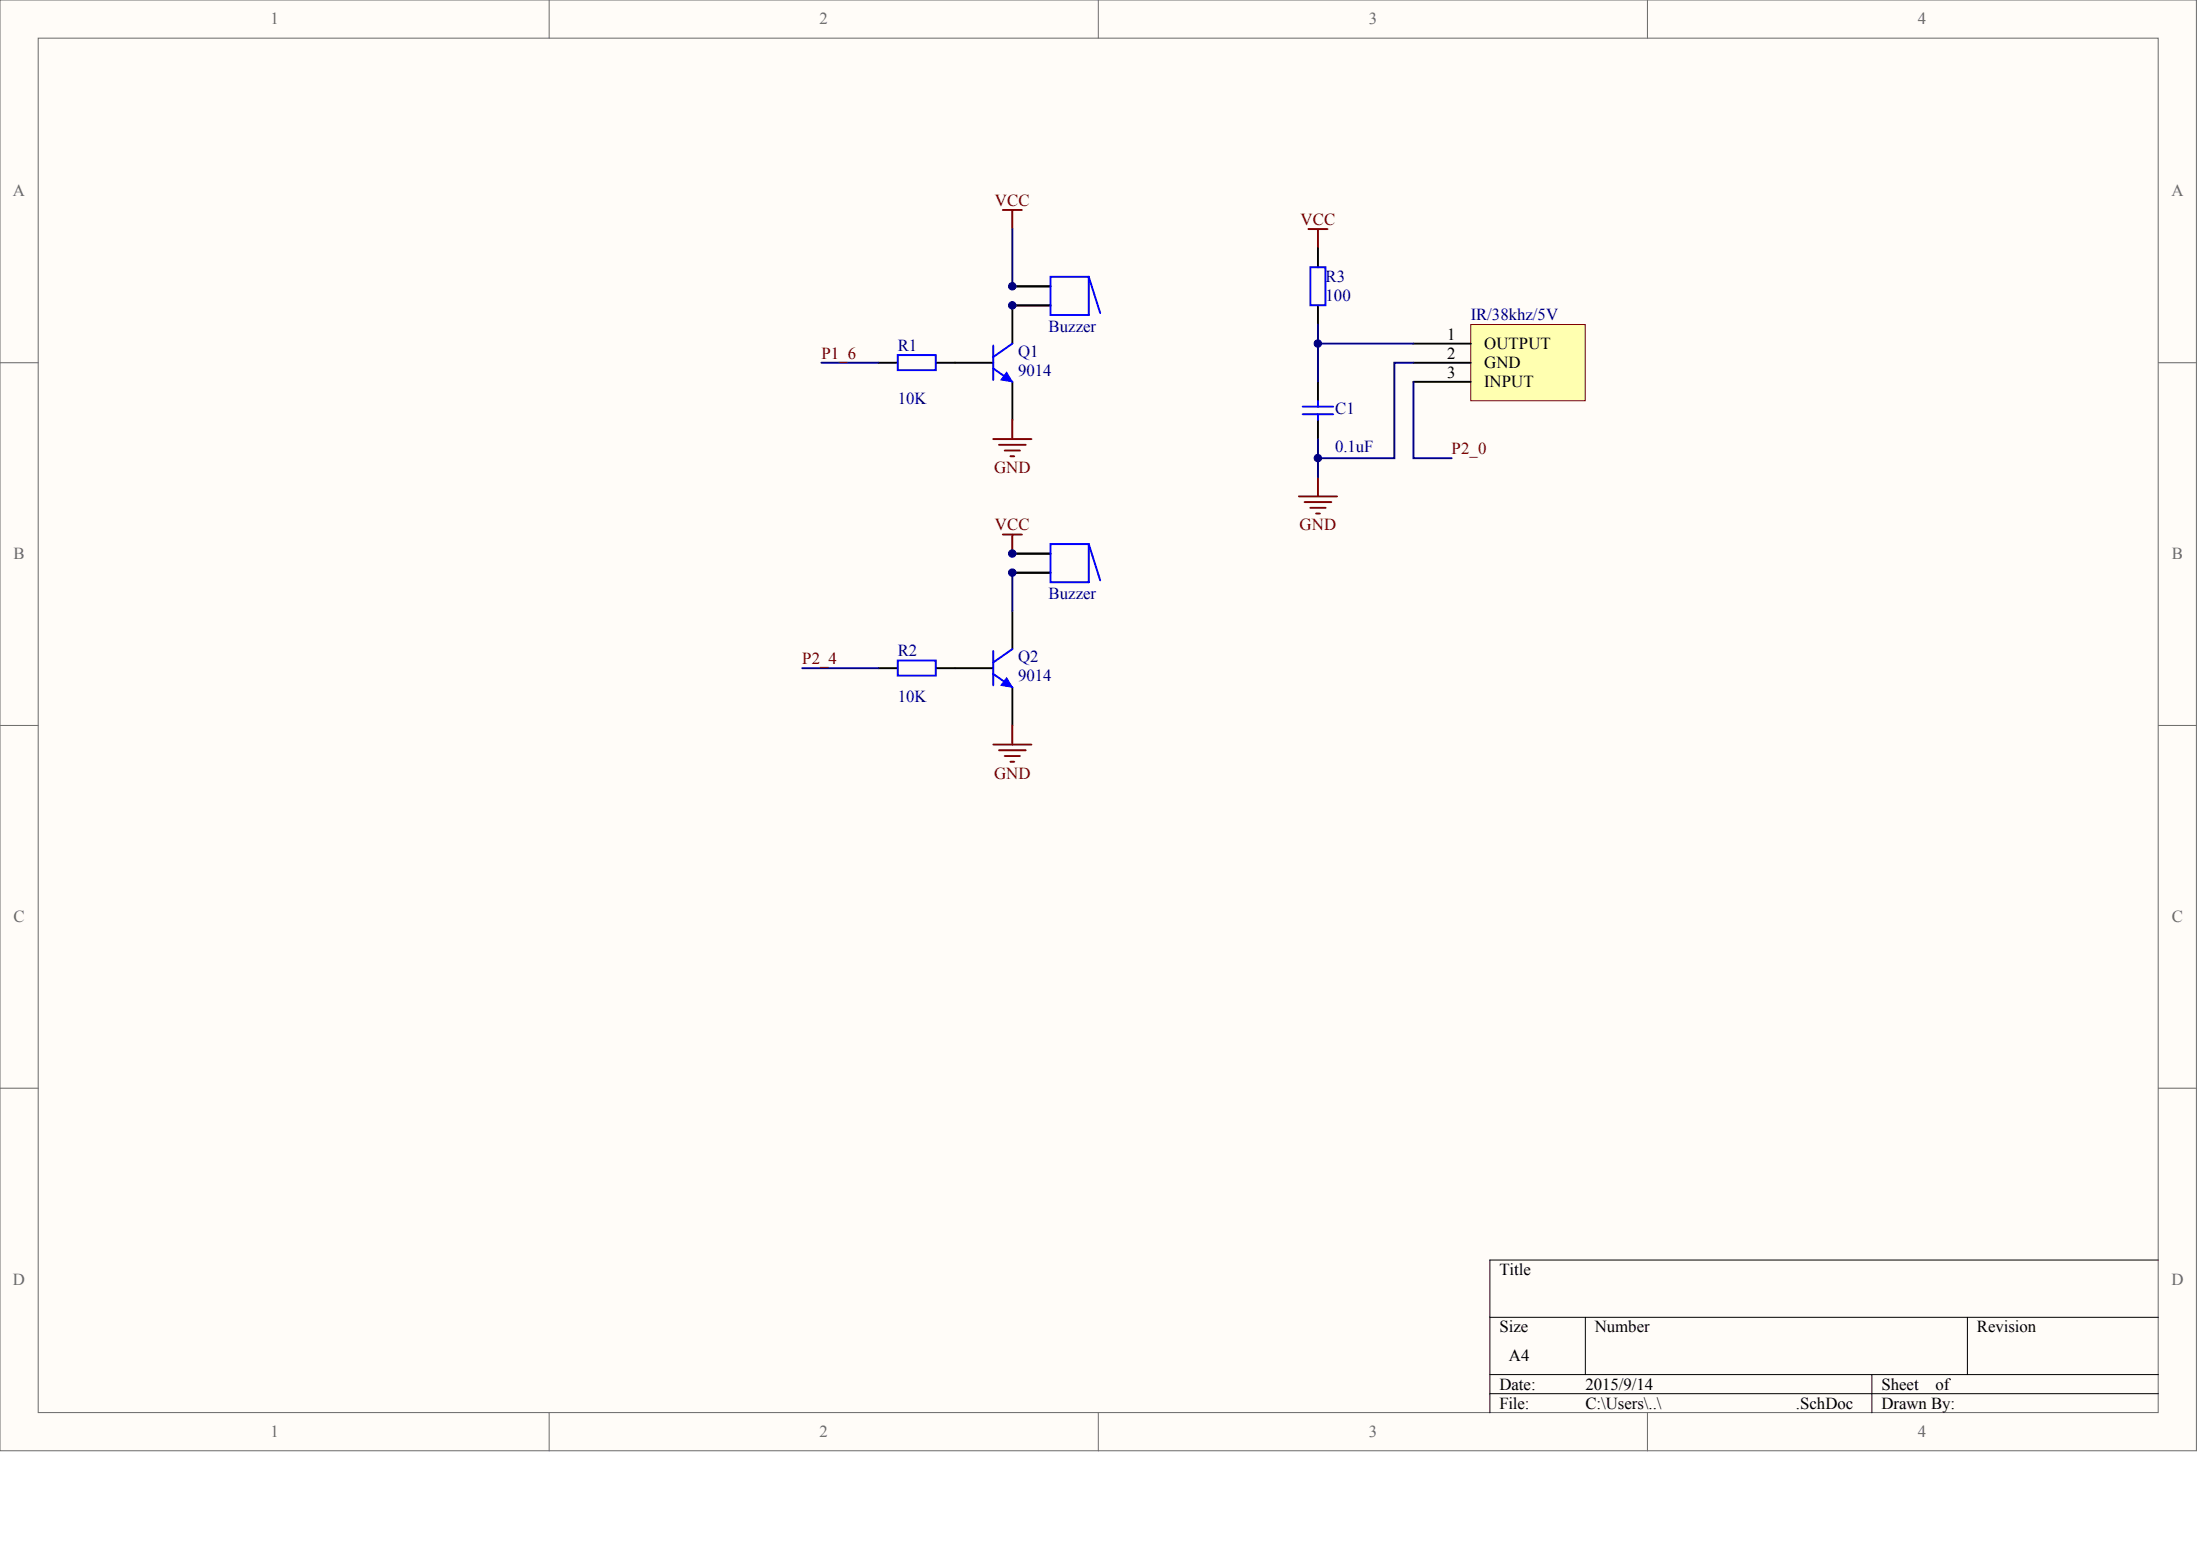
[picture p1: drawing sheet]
<svg xmlns="http://www.w3.org/2000/svg" width="840mm" height="594mm" viewBox="0 0 840 594" stroke-linecap="round" stroke-linejoin="round" font-family="sans-serif">
<g fill="#fffcf8" stroke="#696969" stroke-width=".38">
<path d="M0 0h838.2v553.5h-838.2z"/>
<path d="M14.6 14.6h809.1v524.4h-809.1z"/>
</g>
<path d="M209.6 0v14.6M419.2 0v14.6M628.7 0v14.6M0 138.4h14.6M823.7 138.4h14.6M0 276.8h14.6M823.7 276.8h14.6M0 415.2h14.6M823.7 415.2h14.6M209.6 539v14.6M419.2 539v14.6M628.7 539v14.6" fill="none" stroke="#696969" stroke-width=".38"/>
<path d="M823.7 480.8h-255.1v58.2M568.6 502.6h255.1M605 502.6v21.9M750.8 502.6v21.9M568.6 524.5h255.1M568.6 531.8h255.1M714.4 524.5v14.5" fill="none" stroke="#000" stroke-width=".38"/>
<path d="M386.4 109.3h14.5M400.9 116.5h-14.5v14.6M335.3 138.4h7.3M357.2 138.4h21.9M386.4 145.7v14.6M386.4 211.2h14.5M386.4 218.5h14.5M386.4 233.1v14.6M335.3 255h7.3M357.2 255h21.9M386.4 262.2v14.6" fill="none" stroke="#000" stroke-width=".73"/>
<path d="M400.9 105.6h14.6v14.6h-14.6zM415.5 105.6l4.4 13.9M342.6 135.5h14.5v5.7h-14.5zM379.1 131.8v13.2M386.4 131.1l-7.3 5.1M379.1 140.6l7.3 5.1M400.9 207.6h14.6v14.6h-14.6zM415.5 207.6l4.4 13.8M342.6 252h14.5v5.8h-14.5zM379.1 248.4v13.1M379.1 257.1l7.3 5.1M386.4 247.7l-7.3 5.1" fill="none" stroke="#00f" stroke-width=".73"/>
<g fill="#00f" stroke="#00f" stroke-width=".38">
<path d="M384.2 142l2.2 3.7-4.4-.7z"/>
<path d="M384.2 258.6l2.2 3.6-4.4-.7z"/>
</g>
<path d="M386.4 87.4v21.9M313.5 138.4h21.8M386.4 218.5v14.6M306.2 255h29.1" fill="none" stroke="#000080" stroke-width=".73"/>
<g fill="none" stroke="#800000" stroke-width=".73">
<path d="M382.7 80.1h7.3M386.4 80.1v7.3M379.1 167.5h14.5M381.2 169.7h10.3M383.4 171.9h5.9M385.6 174.1h1.5M386.4 160.3v7.2M382.7 204h7.3M386.4 204v7.2M386.4 276.8v7.3M379.1 284.1h14.5M381.2 286.3h10.3"/>
<path d="M383.4 288.5h5.9M385.6 290.6h1.5"/>
</g>
<path d="M561.3 123.8h43.7v29.1h-43.7z" fill="#ffffb0" stroke="#800000" stroke-width=".38"/>
<path d="M503 94.7v7.3M503 116.5v7.3M539.4 131.1h21.9M539.4 138.4h21.9M503 145.7v7.3M539.4 145.7h21.9M503 160.3v7.2" fill="none" stroke="#000" stroke-width=".73"/>
<path d="M499.3 87.4h7.3M503 87.4v7.3M495.7 189.4h14.6M497.9 191.6h10.2M500.1 193.8h5.8M502.3 195.9h1.4M503 182.1v7.3" fill="none" stroke="#800000" stroke-width=".73"/>
<path d="M500.1 102h5.7v14.5h-5.7zM497.2 158.1h11.6M497.2 155.2h11.6M503 153v2.2M503 158.1v2.2" fill="none" stroke="#00f" stroke-width=".73"/>
<path d="M503 123.8v21.9M503 131.1h36.4M539.4 138.4h-7.3v36.4h-29.1M539.4 145.7v29.1h14.6M503 167.5v14.6" fill="none" stroke="#000080" stroke-width=".73"/>
<g fill="#000080" stroke="#000080" stroke-width=".38">
<circle cx="386.3" cy="218.5" r="1.42"/>
<circle cx="386.3" cy="211.2" r="1.42"/>
<circle cx="386.3" cy="116.5" r="1.42"/>
<circle cx="386.3" cy="109.2" r="1.42"/>
<circle cx="502.9" cy="174.8" r="1.42"/>
<circle cx="502.9" cy="131.1" r="1.42"/>
</g>
<g font-size="6.4" fill="#696969">
<text x="103.2" y="9.3">1</text>
<text x="312.8" y="9.3">2</text>
<text x="522.4" y="9.3">3</text>
<text x="732" y="9.3">4</text>
<text x="5" y="74.9">A</text>
<text x="828.7" y="74.9">A</text>
<text x="5.2" y="213.3">B</text>
<text x="828.9" y="213.3">B</text>
<text x="5.2" y="351.7">C</text>
<text x="828.9" y="351.7">C</text>
<text x="5" y="490.1">D</text>
<text x="828.7" y="490.1">D</text>
<text x="103.2" y="548.4">1</text>
<text x="312.8" y="548.4">2</text>
<text x="522.4" y="548.4">3</text>
<text x="732" y="548.4">4</text>
</g>
<g font-size="6.4" fill="#800000">
<text x="379.7" y="78.5">VCC</text>
<text x="496.4" y="85.8">VCC</text>
<text x="313.5" y="136.8">P1_6</text>
<text x="554" y="173.2">P2_0</text>
<text x="379.4" y="180.5">GND</text>
<text x="379.7" y="202.4">VCC</text>
<text x="496" y="202.4">GND</text>
<text x="306.2" y="253.4">P2_4</text>
<text x="379.4" y="297.1">GND</text>
</g>
<g font-size="6.4" fill="#000080">
<text x="505.9" y="107.7">R3</text>
<text x="505.9" y="115">100</text>
<text x="561.3" y="122.3">IR/38khz/5V</text>
<text x="400.2" y="126.6">Buzzer</text>
<text x="342.6" y="133.9">R1</text>
<text x="388.5" y="136.1">Q1</text>
<text x="388.5" y="143.4">9014</text>
<text x="342.6" y="154.3">10K</text>
<text x="509.5" y="158">C1</text>
<text x="509.5" y="172.5">0.1uF</text>
<text x="400.2" y="228.6">Buzzer</text>
<text x="342.6" y="250.5">R2</text>
<text x="388.5" y="252.7">Q2</text>
<text x="388.5" y="259.9">9014</text>
<text x="342.6" y="267.9">10K</text>
</g>
<g font-size="6.4">
<text x="552.3" y="129.5">1</text>
<text x="552.3" y="136.8">2</text>
<text x="566.4" y="133.2">OUTPUT</text>
<text x="566.4" y="140.5">GND</text>
<text x="552.3" y="144.1">3</text>
<text x="566.4" y="147.8">INPUT</text>
<text x="572.2" y="486.5">Title</text>
<text x="572.2" y="508.3">Size</text>
<text x="608.7" y="508.3">Number</text>
<text x="754.5" y="508.3">Revision</text>
<text x="575.9" y="519.3">A4</text>
<text x="572.2" y="530.2">Date:</text>
<text x="605" y="530.2">2015/9/14</text>
<text x="718" y="530.2">Sheet</text>
<text x="738.6" y="530.2">of</text>
<text x="572.2" y="537.5">File:</text>
<text x="605" y="537.5">C:\Users\..\</text>
<text x="685.4" y="537.5">.SchDoc</text>
<text x="718" y="537.5">Drawn By:</text>
</g>
</svg>
